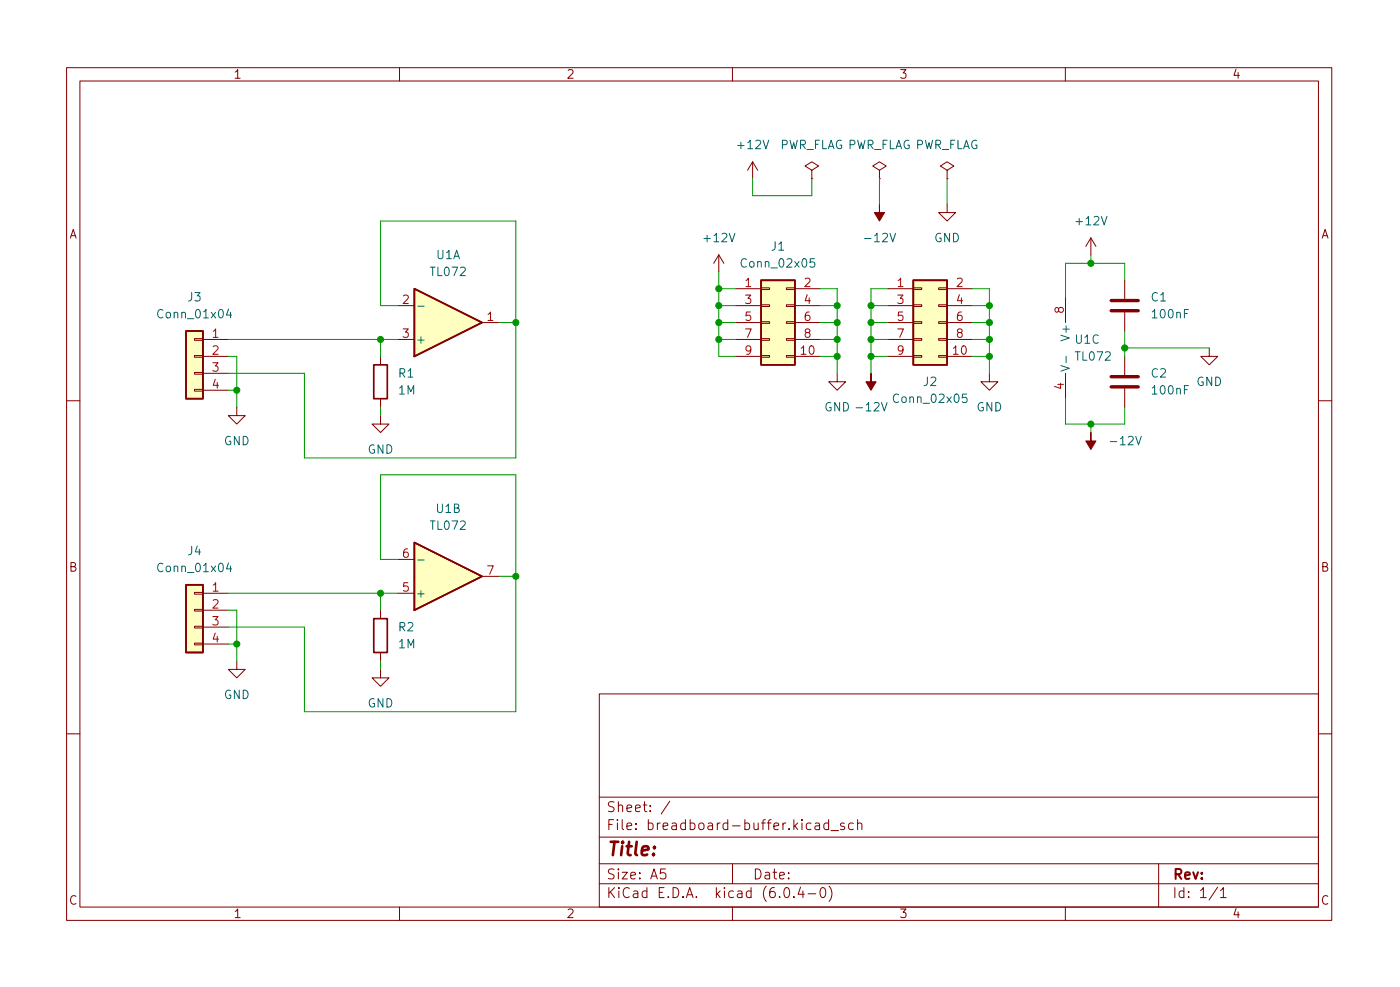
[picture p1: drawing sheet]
<svg xmlns="http://www.w3.org/2000/svg" width="210mm" height="148mm" viewBox="0 0 210 148" stroke-linecap="round" stroke-linejoin="round" font-family="sans-serif">
<g fill="none" stroke="#840000" stroke-width=".15">
<path d="M10 10.2h190v128h-190zM12 12.2h186v124h-186zM60 10.2v2M110 10.2v2M160 10.2v2M107.9 38.3l-.7 1.2M107.9 38.3v2.5M107.9 38.3l.8 1.2M113 24.3l-.7 1.3M113 24.3v2.5M113 24.3l.8 1.3M121.9 25.6l1-.7-1-.6-1 .6 1 .7v1.2"/>
<path d="M121.9 26.8h.1M132.1 25.6l1-.7-1-.6-1 .6 1 .7v1.2M132.1 26.8h.1M142.2 30.6v1.3h1.3l-1.3 1.3-1.2-1.3h1.2M142.2 25.6l1.1-.7-1.1-.6-1 .6 1 .7v1.2M142.2 26.8h.1M163.8 35.7l-.7 1.3M163.8 35.7v2.6M163.8 35.7l.8 1.3M29.2 58.5h1.3v.2h-1.3zM29.2 55.9h1.3v.3h-1.3zM29.2 53.4h1.3v.2h-1.3z"/>
<path d="M29.2 50.8h1.3v.3h-1.3zM30.5 51h3.8M30.5 53.5h3.8M30.5 56h3.8M30.5 58.6h3.8M57.1 53.5v1.3M57.1 59.9v1.2M59.7 45.9h2.5M59.7 51h2.5M72.4 48.4h2.5M110.5 48.4h3.8M110.5 45.9h3.8"/>
<path d="M110.5 51h3.8M110.5 53.5h3.8M110.5 43.3h3.8M114.3 53.4h1.3v.2h-1.3zM114.3 50.8h1.3v.3h-1.3zM114.3 48.3h1.3v.2h-1.3zM114.3 45.8h1.3v.2h-1.3zM114.3 43.2h1.3v.3h-1.3zM118.1 53.4h1.3v.2h-1.3zM118.1 50.8h1.3v.3h-1.3zM118.1 48.3h1.3v.2h-1.3zM118.1 45.8h1.3v.2h-1.3z"/>
<path d="M118.1 43.2h1.3v.3h-1.3zM119.4 48.4h3.8M119.4 45.9h3.8M119.4 51h3.8M119.4 53.5h3.8M119.4 43.3h3.8M125.7 56v1.3h1.3l-1.3 1.3-1.2-1.3h1.2M133.3 48.4h3.9M133.3 45.9h3.9M133.3 51h3.9M133.3 53.5h3.9M133.3 43.3h3.9"/>
<path d="M137.2 53.4h1.2v.2h-1.2zM137.2 50.8h1.2v.3h-1.2zM137.2 48.3h1.2v.2h-1.2zM137.2 45.8h1.2v.2h-1.2zM137.2 43.2h1.2v.3h-1.2zM141 53.4h1.2v.2h-1.2zM141 50.8h1.2v.3h-1.2zM141 48.3h1.2v.2h-1.2zM141 45.8h1.2v.2h-1.2zM141 43.2h1.2v.3h-1.2zM142.2 48.4h3.8M142.2 45.9h3.8"/>
<path d="M142.2 51h3.8M142.2 53.5h3.8M142.2 43.3h3.8M148.6 56v1.3h-1.3l1.3 1.3 1.3-1.3h-1.3M160 44.6v3.8M160 56v3.9M168.9 42.1v2.8M168.9 46.9v2.8M168.9 53.5v2.8M168.9 58.3v2.8M181.6 52.2v1.3h1.3l-1.3 1.3-1.3-1.3h1.3M10 60.2h2"/>
<path d="M35.6 61.1v1.3h1.2l-1.2 1.3-1.3-1.3h1.3M57.1 62.4v1.3h1.3l-1.3 1.2-1.2-1.2h1.2M198 60.2h2M29.2 96.6h1.3v.2h-1.3zM29.2 94h1.3v.3h-1.3zM29.2 91.5h1.3v.2h-1.3zM29.2 88.9h1.3v.3h-1.3zM30.5 89.1h3.8M30.5 91.6h3.8M30.5 94.1h3.8M30.5 96.7h3.8M35.6 99.2v1.3h-1.3l1.3 1.3 1.2-1.3h-1.2"/>
<path d="M57.1 91.6v1.3M57.1 98v1.2M59.7 89.1h2.5M59.7 84h2.5M72.4 86.5h2.5M10 110.2h2M57.1 100.5v1.3h1.3l-1.3 1.2-1.2-1.2h1.2M90 104.2h108v32h-108zM90 119.7h108M198 110.2h2M60 136.2v2M90 132.7h108"/>
<path d="M90 129.7h108M90 125.7h108M99.9 130.4h-.7v.8l.2-.2 .5 .1 .1 .2-.1 .5-.2 .1h-.3l-.2-.1M100.6 120.3l-1.3 1.9M110 136.2v2M110 129.7v3M117.9 133.3l.3-.1a.94 .94 0 0 1 0 1.5h-.1a1 1 0 0 1-.2-1.4zM119.2 134.6v.1M120.2 133.2l-.3 1h.9M120.6 133.7v1M121.4 134.2h1.1M122.4 123.6h.6l.1 .9"/>
<path d="M123.1 123.9l-.5 .1a.29 .29 0 0 0-.2 .3 .29 .29 0 0 0 .2 .2h.5M123.4 133.3l.3-.1a.94 .94 0 0 1 0 1.5h-.2a1 1 0 0 1-.1-1.4zM124.4 123.6l-.4-.1-.3 .3v.5l.2 .2h.5M124.4 123v1.5M124.5 133a1.72 1.72 0 0 1 0 2.3M124.8 124.7h1.1M126.8 123.6l-.4-.1-.2 .3 .1 .2 .5 .1v.4h-.6M128.2 123.6l-.5-.1-.3 .3v.5l.2 .2h.6M128.8 123.7a.37 .37 0 0 1 .6 .1v.7M128.8 123v1.5M160 136.2v2M174 129.7v6.5"/>
<path d="M182.9 133.2l-1.3 1.9M183.3 133.7l.4-.5v1.5M183.3 134.7h.9"/>
</g>
<g fill="#840000" stroke="#840000" stroke-width=".15">
<path d="M132.1 30.6v1.3h.7l-.7 1.3-.8-1.3h.8z"/>
<path d="M163.8 64.9v1.3h.8l-.8 1.3-.7-1.3h.7z"/>
<path d="M130.8 56v1.3h.8l-.8 1.3-.8-1.3h.8z"/>
</g>
<path d="M166.9 58.1h4M166.9 56.5h4M166.9 46.6h4M166.9 45.1h4" fill="none" stroke="#840000" stroke-width=".51"/>
<path d="M122.3 38.8h-.6l-.1 .6 .2-.1 .5 .1 .1 .2-.1 .4-.2 .1-.5-.1M34.3 46.4l-.3 .9h.8M34.6 46.9v.8M62.7 46h1M145.2 59.2h-.6l-.1 .6 .2-.2 .4 .1 .1 .2v.4l-.2 .1-.5-.1M159.3 54.9l1.3 .4-1.3 .4M160.1 53.5v.9M34.3 84.5l-.3 .9h.8M34.6 85v.8M62.7 84.1h1" fill="none" stroke="#006464" stroke-width=".15"/>
<path d="M27.9 49.7h2.6v10.2h-2.6zM56.1 54.8h2.1v5.1h-2.1zM62.2 43.3l10.2 5.1-10.2 5.1zM114.3 42.1h5.1v12.7h-5.1zM137.2 42.1h5v12.7h-5zM27.9 87.8h2.6v10.2h-2.6zM56.1 92.9h2.1v5.1h-2.1zM62.2 81.4l10.2 5.1-10.2 5.1z" fill="none" stroke="#840000" stroke-width=".25"/>
<g fill="#ffffc2" stroke="#ffffc2" stroke-width=".15">
<path d="M62.2 43.3l10.2 5.1-10.2 5.1z"/>
<path d="M27.9 49.7h2.6v10.2h-2.6z"/>
<path d="M137.2 42.1h5v12.7h-5z"/>
<path d="M114.3 42.1h5.1v12.7h-5.1z"/>
<path d="M27.9 87.8h2.6v10.2h-2.6z"/>
<path d="M62.2 81.4l10.2 5.1-10.2 5.1z"/>
</g>
<g fill="none" stroke="#009600" stroke-width=".15">
<path d="M113 26.8v2.6h8.9v-2.6M132.1 26.8v3.8M142.2 26.8v3.8M163.8 38.3v1.2M34.3 53.5h1.3v7.6M34.3 51h25.4M34.3 58.6h1.3M57.1 51v2.5M59.7 45.9h-2.6v-12.7h20.4v35.5h-31.8v-12.7h-11.4M74.9 48.4h2.6M107.9 43.3h2.6M107.9 45.9h2.6"/>
<path d="M107.9 40.8v12.7h2.6M107.9 51h2.6M107.9 48.4h2.6M123.2 43.3h2.5v12.7M123.2 45.9h2.5M123.2 53.5h2.5M123.2 51h2.5M123.2 48.4h2.5M130.8 45.9h2.5M130.8 53.5h2.5M130.8 51h2.5M130.8 48.4h2.5"/>
<path d="M133.3 43.3h-2.5v12.7M146 43.3h2.6v12.7M146 45.9h2.6M146 53.5h2.6M146 51h2.6M146 48.4h2.6M160 59.9v3.8h8.9v-2.6M168.9 42.1v-2.6h-8.9v5.1M168.9 49.7v3.8M168.9 52.2h12.7M57.1 61.1v1.3M163.8 63.7v1.2"/>
<path d="M34.3 89.1h25.4M34.3 96.7h1.3M34.3 91.6h1.3v7.6M57.1 89.1v2.5M57.1 99.2v1.3M59.7 84h-2.6v-12.7h20.4v35.5h-31.8v-12.7h-11.4M74.9 86.5h2.6"/>
</g>
<g fill="#009600" stroke="#009600" stroke-width=".15">
<circle cx="125.7" cy="53.5" r=".46"/>
<circle cx="125.7" cy="51" r=".46"/>
<circle cx="130.8" cy="48.4" r=".46"/>
<circle cx="130.8" cy="51" r=".46"/>
<circle cx="130.8" cy="53.5" r=".46"/>
<circle cx="107.9" cy="48.4" r=".46"/>
<circle cx="107.9" cy="51" r=".46"/>
<circle cx="35.6" cy="58.6" r=".46"/>
<circle cx="57.1" cy="89.1" r=".46"/>
<circle cx="77.5" cy="86.5" r=".46"/>
<circle cx="35.6" cy="96.7" r=".46"/>
<circle cx="130.8" cy="45.9" r=".46"/>
<circle cx="125.7" cy="45.9" r=".46"/>
<circle cx="125.7" cy="48.4" r=".46"/>
<circle cx="107.9" cy="45.9" r=".46"/>
<circle cx="107.9" cy="43.3" r=".46"/>
<circle cx="57.1" cy="51" r=".46"/>
<circle cx="77.5" cy="48.4" r=".46"/>
<circle cx="163.8" cy="63.7" r=".46"/>
<circle cx="163.8" cy="39.5" r=".46"/>
<circle cx="168.9" cy="52.2" r=".46"/>
<circle cx="148.6" cy="51" r=".46"/>
<circle cx="148.6" cy="53.5" r=".46"/>
<circle cx="148.6" cy="45.9" r=".46"/>
<circle cx="148.6" cy="48.4" r=".46"/>
</g>
<text font-size="2.8" fill="#840000" x="91" y="128.5">Title:</text>
<g font-size="2.1" fill="#840000">
<text x="91" y="124.6">File: breadboard-buffer.kicad_sch</text>
<text x="91" y="121.9">Sheet: /</text>
<text x="91" y="134.8">KiCad E.D.A. kicad (6.0.4-0)</text>
<text x="91" y="132">Size: A5</text>
<text x="113" y="132">Date:</text>
<text x="176" y="132">Rev:</text>
<text x="176" y="134.8">Id: 1/1</text>
</g>
<g font-size="1.8" fill="#840000">
<text x="35" y="11.8">1</text>
<text x="85" y="11.8">2</text>
<text x="135" y="11.8">3</text>
<text x="185" y="11.8">4</text>
<text x="10.3" y="35.8">A</text>
<text x="198.4" y="35.8">A</text>
<text x="10.3" y="85.8">B</text>
<text x="198.4" y="85.8">B</text>
<text x="10.3" y="135.8">C</text>
<text x="35" y="137.8">1</text>
<text x="85" y="137.8">2</text>
<text x="135" y="137.8">3</text>
<text x="185" y="137.8">4</text>
<text x="198.4" y="135.8">C</text>
</g>
<g font-size="1.8" fill="#006464">
<text x="110.9" y="22.4">+12V</text>
<text x="117" y="22.4">PWR_FLAG PWR_FLAG PWR_FLAG</text>
<text x="161.7" y="33.8">+12V</text>
<text x="64.8" y="41.4">TL072</text>
<text x="65.5" y="38.9">U1A</text>
<text x="105.9" y="36.4">+12V</text>
<text x="111.6" y="40.2">Conn_02x05</text>
<text x="115.9" y="37.6">J1</text>
<text x="130.2" y="36.4">-12V</text>
<text x="140.3" y="36.4">GND</text>
<text x="24" y="47.8">Conn_01x04</text>
<text x="28.2" y="45.2">J3</text>
<text x="172.9" y="45.2">C1</text>
<text x="173.2" y="47.8">100nF</text>
<text x="62.4" y="51.6">+</text>
<text x="160.7" y="50.8" transform="rotate(-90 160.7 50.8)">V+</text>
<text x="161.5" y="51.6">U1C</text>
<text x="59.9" y="59.2">1M</text>
<text x="59.9" y="56.7">R1</text>
<text x="138.7" y="57.9">J2</text>
<text x="161.6" y="54.1">TL072</text>
<text x="172.9" y="56.7">C2</text>
<text x="173.2" y="59.2">100nF</text>
<text x="179.6" y="57.9">GND</text>
<text x="123.8" y="61.8">GND</text>
<text x="128.9" y="61.8">-12V</text>
<text x="134.5" y="60.5">Conn_02x05</text>
<text x="146.6" y="61.8">GND</text>
<text x="33.6" y="66.8">GND</text>
<text x="55.2" y="68.1">GND</text>
<text x="167.1" y="66.8">-12V</text>
<text x="65.5" y="77">U1B</text>
<text x="28.2" y="83.3">J4</text>
<text x="64.8" y="79.5">TL072</text>
<text x="24" y="85.9">Conn_01x04</text>
<text x="62.4" y="89.7">+</text>
<text x="59.9" y="94.8">R2</text>
<text x="59.9" y="97.3">1M</text>
<text x="33.6" y="104.9">GND</text>
<text x="55.2" y="106.2">GND</text>
</g>
<g font-size="1.8" fill="#a90000">
<text x="60.5" y="45.6">2</text>
<text x="111.9" y="43.1">1</text>
<text x="111.9" y="45.6">3</text>
<text x="120.8" y="43.1">2</text>
<text x="120.8" y="45.6">4</text>
<text x="134.8" y="43.1">1</text>
<text x="134.8" y="45.6">3</text>
<text x="143.7" y="43.1">2</text>
<text x="143.7" y="45.6">4</text>
<text x="159.8" y="47" transform="rotate(-90 159.8 47)">8</text>
<text x="31.9" y="50.7">1</text>
<text x="31.9" y="53.2">2</text>
<text x="60.5" y="50.7">3</text>
<text x="73.2" y="48.2">1</text>
<text x="111.9" y="48.2">5</text>
<text x="111.9" y="50.7">7</text>
<text x="111.9" y="53.2">9</text>
<text x="120.3" y="53.2">10</text>
<text x="120.8" y="48.2">6</text>
<text x="120.8" y="50.7">8</text>
<text x="134.8" y="48.2">5</text>
<text x="134.8" y="50.7">7</text>
<text x="134.8" y="53.2">9</text>
<text x="143.2" y="53.2">10</text>
<text x="143.7" y="48.2">6</text>
<text x="143.7" y="50.7">8</text>
<text x="31.9" y="55.8">3</text>
<text x="31.9" y="58.3">4</text>
<text x="159.8" y="58.4" transform="rotate(-90 159.8 58.4)">4</text>
<text x="60.5" y="83.7">6</text>
<text x="31.9" y="88.8">1</text>
<text x="60.5" y="88.8">5</text>
<text x="73.2" y="86.3">7</text>
<text x="31.9" y="91.3">2</text>
<text x="31.9" y="93.9">3</text>
<text x="31.9" y="96.4">4</text>
</g>
</svg>
